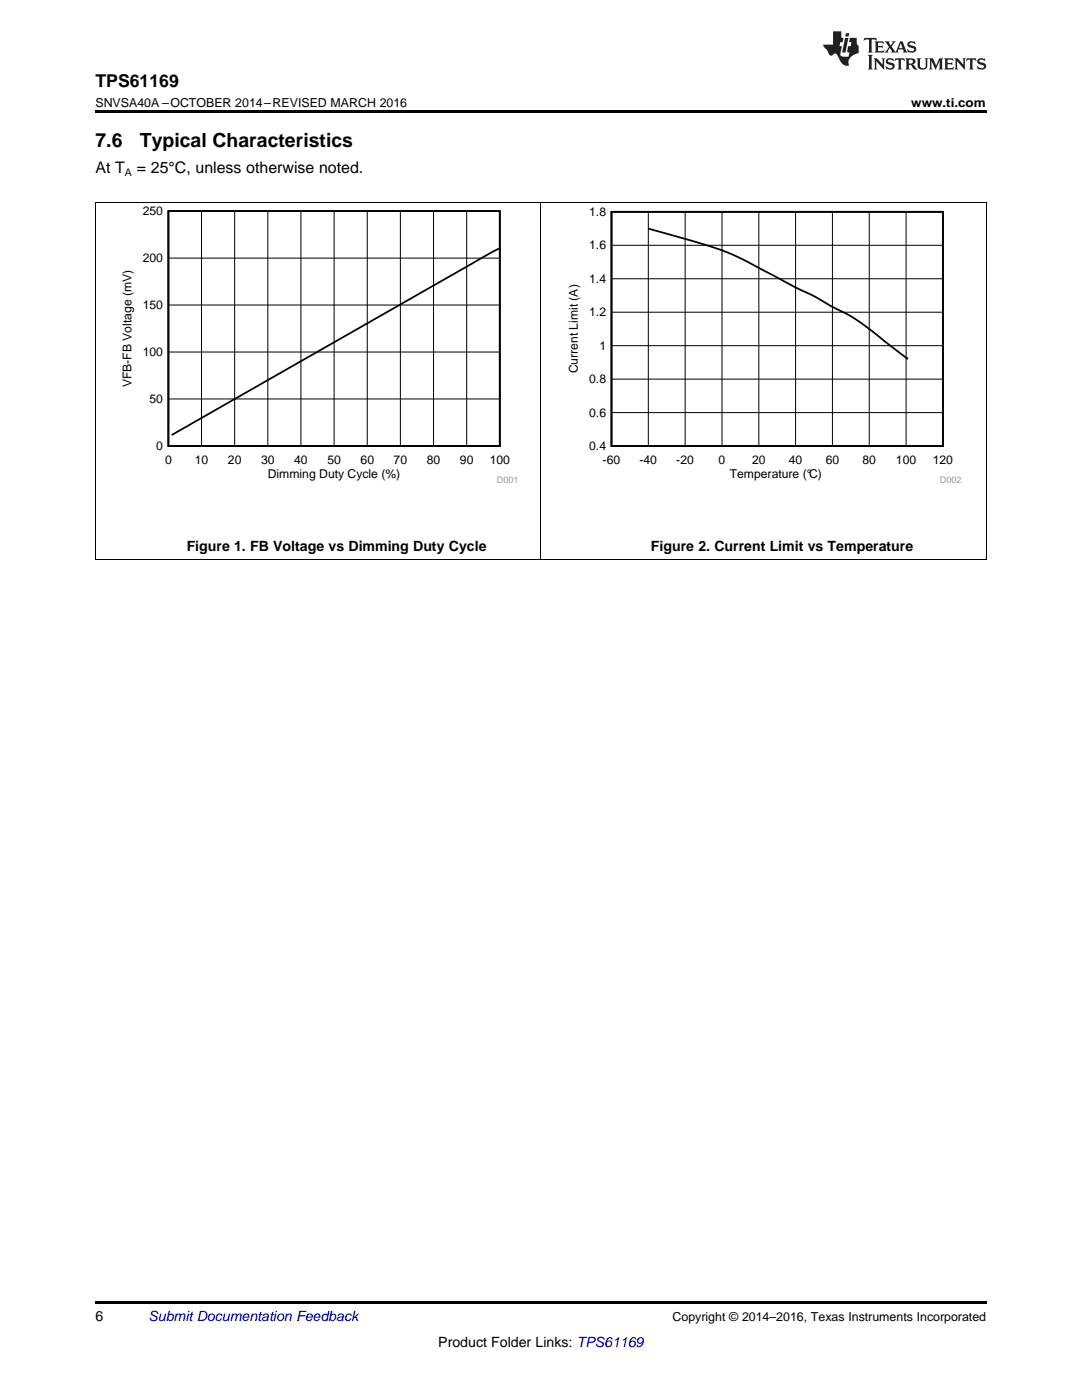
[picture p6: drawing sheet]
<svg xmlns="http://www.w3.org/2000/svg" width="216mm" height="279mm" viewBox="0 0 216 279" stroke-linecap="round" stroke-linejoin="round" font-family="sans-serif">
<path d="M19 259.7h177.8v.5h-177.8z" fill="#000"/>
<path d="M19.1 40.4v71.4M107.9 40.4v71.4M196.8 40.4v71.4M19 111.7h177.8" fill="none" stroke="#000" stroke-width=".2"/>
<path d="M23.9 41.2h79.2v55.2h-79.2z" fill-rule="evenodd" fill="#fff"/>
<path d="M33.6 42.1h66.1v46.9h-66.1zM99.6 49.6l-65.3 37.2" fill="none" stroke="#000" stroke-width=".35"/>
<g fill="none" stroke="#000" stroke-width=".2">
<path d="M33.6 51.5h66.1M40.2 42.1v46.9M46.8 42.1v46.9M53.4 42.1v46.9M60 42.1v46.9M66.7 42.1v46.9M73.3 42.1v46.9M79.9 42.1v46.9M86.5 42.1v46.9M93.1 42.1v46.9M33.6 79.6h66.1M33.6 70.3h66.1"/>
<path d="M33.6 60.9h66.1"/>
</g>
<path d="M113 41.3h78.8v55.1h-78.8z" fill-rule="evenodd" fill="#fff"/>
<path d="M122 42.3h66.2v46.7h-66.2zM129.4 45.6l3.5 1a85.4 85.4 0 0 1 15.4 5.2l11.7 6.2a38.8 38.8 0 0 1 6.1 3.2 32 32 0 0 1 7.3 4.5l7.7 5.9-.3-.2" fill="none" stroke="#000" stroke-width=".35"/>
<g fill="none" stroke="#000" stroke-width=".2">
<path d="M19 40.4h177.8M122 55.6h66.2M122 49h66.2M129.4 42.3v46.7M136.7 42.3v46.7M144.1 42.3v46.7M151.4 42.3v46.7M158.7 42.3v46.7M166.1 42.3v46.7M173.4 42.3v46.7M180.8 42.3v46.7M122 75.7h66.2"/>
<path d="M122 69h66.2M122 62.3h66.2M122 82.3h66.2"/>
</g>
<path d="M19 22h177.8v.5h-177.8z" fill="#000"/>
<g fill="#231f20">
<path d="M172.5 7.6l-.1 .5 .4-.2h.6v.1v2.1l-.2 .4h.9l-.2-.4v-2.1l.1-.1h.5l.5 .2-.2-.5zM174.5 8.3l.2 .3v1.5l-.2 .4h1.8l.2-.6a1.04 1.04 0 0 1-1.3 .2v-.7h.6l.3 .2v-.6l-.3 .2h-.6v-.6l.8-.1 .4 .3-.2-.5zM176.5 8.3l.9 1.1-.9 1.1h.8l-.2-.2 .4-.7 .5 .7-.2 .2h1.5l-.2-.2 .2-.4h.9l.1 .4-.2 .2h1l-.3-.3-.7-1.9h-.5l-.9 2-.8-1 .9-1h-.8l.1 .3-.4 .5-.3-.6 .1-.2zM179.7 8.6l.4 1h-.7zM181.3 8.4a.63 .63 0 0 0-.2 .7 .63 .63 0 0 0 .6 .4l.6 .2 .1 .2a.75 .75 0 0 1-.7 .4 .75 .75 0 0 1-.6-.5l.1 .7 .1-.1a1.11 1.11 0 0 0 1.5-.6 1.13 1.13 0 0 0-1.2-.8l-.1-.4a1.04 1.04 0 0 1 1.2 .2l-.2-.5-.2 .1-.4-.2zM173.2 10.9l.2 .4v2.2l-.2 .4h1l-.3-.4v-2.2l.3-.4zM174.3 11.6l.3 .4v1.5l-.3 .4h.8l-.2-.4v-1.3l1.5 1.7v-1.9l.2-.4h-.7l.2 .4v.9l-1.1-1.3zM177 11.8a.62 .62 0 0 0-.2 .7 .62 .62 0 0 0 .6 .4l.6 .1 .1 .3a.76 .76 0 0 1-.7 .3 .76 .76 0 0 1-.7-.4l.2 .7 .1-.1a1.11 1.11 0 0 0 1.5-.6 1.13 1.13 0 0 0-1.2-.8l-.1-.4a1.04 1.04 0 0 1 1.2 .2l-.2-.6-.2 .1-.5-.1zM178.7 11.6l-.2 .6a.61 .61 0 0 1 .8-.3v1.6l-.2 .4h.9l-.2-.4v-1.6a.63 .63 0 0 1 .7 .3l-.1-.6zM180.6 11.6l.3 .4v1.5l-.3 .4h1l-.2-.2-.1-.8 .6 .2a.76 .76 0 0 0 1.2 .7l-1-1a.58 .58 0 0 0 .6-.5 .58 .58 0 0 0-.5-.6zM181.4 11.9h.1a.45 .45 0 0 1 .5 .1 .45 .45 0 0 1 .1 .5l-.8 .2zM182.9 11.6l.2 .2a2.17 2.17 0 0 0 .3 1.9 .99 .99 0 0 0 1.6-.6v-1.1l.2-.4h-.7l.2 .2a1.92 1.92 0 0 1-.2 1.8 .6 .6 0 0 1-.9-.5v-1.1l.2-.4zM185.4 11.6l.2 .4v1.5l-.2 .4h.7l-.2-.4v-1.4l.8 1.8 .8-1.8v1.4l-.2 .4h.9l-.2-.4v-1.5l.2-.4h-.8l-.6 1.5-.6-1.5zM188.4 11.6l.2 .4v1.5l-.2 .4h1.8l.1-.6a1.04 1.04 0 0 1-1.2 .1v-.6h.5l.4 .2v-.6l-.4 .2h-.5v-.7h.8l.3 .3-.1-.6zM190.5 11.6l.2 .4v1.5l-.2 .4h.7l-.2-.4v-1.3l1.5 1.7v-1.9l.2-.4h-.7l.2 .4v.9l-1.1-1.3zM192.9 11.6l-.1 .6a.61 .61 0 0 1 .7-.3l.1 1.6-.3 .4h1l-.3-.4 .1-1.6a.63 .63 0 0 1 .7 .3l-.1-.6zM195.2 11.8a.62 .62 0 0 0-.2 .7 .62 .62 0 0 0 .6 .4l.6 .1 .1 .3a.76 .76 0 0 1-.7 .3 .76 .76 0 0 1-.6-.4l.1 .7 .1-.1a1.11 1.11 0 0 0 1.6-.6 1.13 1.13 0 0 0-1.3-.8l-.1-.4a1.04 1.04 0 0 1 1.2 .2l-.1-.6-.2 .1-.5-.1z"/>
<path d="M166.2 6.3v2.6h-1.9v.4l.8 .9a.91 .91 0 0 0 1 .8 .56 .56 0 0 1 .5-.3 .56 .56 0 0 1 .5 .3l.4 .8a1.53 1.53 0 0 0 1.9 1.2 1.54 1.54 0 0 1 1-2.1l.9-.3v-1.4a1.52 1.52 0 0 1-.4-1.6h-1.3l-.2 .8h.5l-.2 .8h-.5l-.1 1v.2l.4 .1-.2 .8a1.93 1.93 0 0 1-1.6-.3l.3-1.8h-.5l.2-.8h.4l.2-.8h-.4v-1.3zM168.6 7.6l-.6 2.9h.7l.6-2.9zM168.8 6.6l-.1 .7h.6l.2-.7z"/>
</g>
<g font-size="3.9">
<text x="19" y="29.3">7.6</text>
<text x="27.9" y="29.3">Typical Characteristics</text>
</g>
<text font-size="3.5" x="19" y="17.3">TPS61169</text>
<g font-size="3.2">
<text x="19" y="34.4">At T</text>
<text x="27.3" y="34.4">= 25°C, unless otherwise noted.</text>
</g>
<g font-size="2.8">
<text x="37.3" y="110">Figure 1. FB Voltage vs Dimming Duty Cycle</text>
<text x="129.9" y="110">Figure 2. Current Limit vs Temperature</text>
<text x="19" y="263.6">6</text>
<text x="87.5" y="268.9">Product Folder Links: TPS61169</text>
</g>
<text font-size="2.8" fill="#0000c8" x="29.6" y="263.6">Submit Documentation Feedback</text>
<g font-size="2.5">
<text x="19" y="21.4">SNVSA40A –OCTOBER 2014–REVISED MARCH 2016</text>
<text x="181.8" y="21.4">www.ti.com</text>
<text x="134.2" y="263.6">Copyright © 2014–2016, Texas Instruments Incorporated</text>
</g>
<g font-size="2.4">
<text x="28.5" y="42.9">250</text>
<text x="117.6" y="43.1">1.8</text>
<text x="28.5" y="52.3">200</text>
<text x="117.6" y="49.7">1.6</text>
<text x="117.6" y="56.4">1.4</text>
<text x="28.5" y="61.7">150</text>
<text x="117.6" y="63.1">1.2</text>
<text x="28.5" y="71">100</text>
<text x="119.6" y="69.8">1</text>
<text x="26.2" y="77.3" transform="rotate(-90 26.2 77.3)">VFB-FB Voltage (mV)</text>
<text x="115.3" y="74.5" transform="rotate(-90 115.3 74.5)">Current Limit (A)</text>
<text x="117.6" y="76.5">0.8</text>
<text x="29.8" y="80.4">50</text>
<text x="117.6" y="83.1">0.6</text>
<text x="31.2" y="89.8">0</text>
<text x="117.6" y="89.8">0.4</text>
<text x="32.9" y="92.6">0</text>
<text x="38.9" y="92.6">10</text>
<text x="45.5" y="92.6">20</text>
<text x="52.1" y="92.6">30</text>
<text x="53.4" y="95.3">Dimming Duty Cycle (%)</text>
<text x="58.7" y="92.6">40</text>
<text x="65.3" y="92.6">50</text>
<text x="71.9" y="92.6">60</text>
<text x="78.5" y="92.6">70</text>
<text x="85.2" y="92.6">80</text>
<text x="91.8" y="92.6">90</text>
<text x="97.7" y="92.6">100</text>
<text x="120.3" y="92.6">-60</text>
<text x="127.6" y="92.6">-40</text>
<text x="135" y="92.6">-20</text>
<text x="143.4" y="92.6">0</text>
<text x="145.6" y="95.3">Temperature (°C)</text>
<text x="150.1" y="92.6">20</text>
<text x="157.4" y="92.6">40</text>
<text x="164.8" y="92.6">60</text>
<text x="172.1" y="92.6">80</text>
<text x="178.8" y="92.6">100</text>
<text x="186.1" y="92.6">120</text>
</g>
<text font-size="2.1" x="24.9" y="35.1">A</text>
<g font-size="1.8" fill="#999">
<text x="99.1" y="96.4">D001</text>
<text x="187.5" y="96.4">D002</text>
</g>
</svg>
